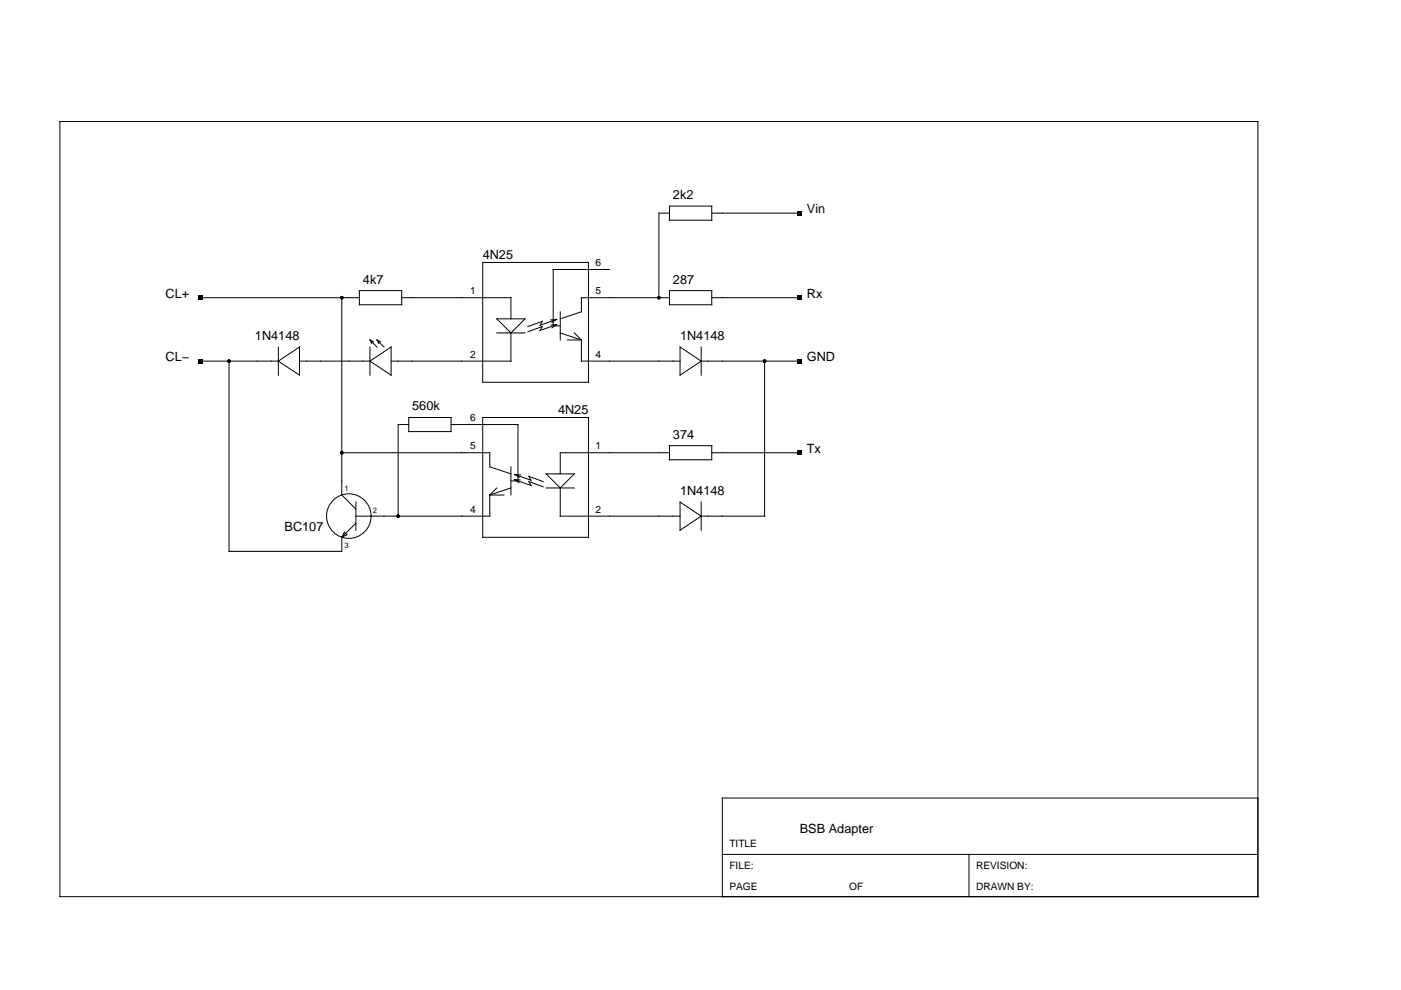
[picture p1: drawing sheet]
<svg xmlns="http://www.w3.org/2000/svg" width="297mm" height="210mm" viewBox="0 0 297 210" stroke-linecap="round" stroke-linejoin="round" font-family="sans-serif">
<g fill="none" stroke="#000" stroke-width=".21">
<path d="M12.7 25.8h254v164.3h-254zM102.3 55.6h22.5v25.4h-22.5zM129.2 57.1h-11.9v12h1.5M141.9 43.7h9v3h-9zM141.9 45.2h-2.2v17.9M150.9 45.2h18.7M42.6 63.1h33.6M42.6 76.6h16.4M48.6 76.6v40.3h23.9v-3M59 76.6l4.5-3v6zM59 73.6v6M63.5 76.6h14.9"/>
<path d="M72.5 63.1v41.9l3 2.9M76.2 61.6h9v3h-9zM78.4 76.6l4.5-3v6zM78.4 73.6v6M78.4 72.1l1.5 1.5M78.4 72.1l.4 .7M78.4 72.1l.8 .4M79.9 72.1l1.5 1.5M79.9 72.1l.4 .7M79.9 72.1l.8 .4M85.2 63.1h23.1v4.5M105.3 70.6h6"/>
<path d="M105.3 67.6h6l-3 3zM108.3 70.6v6h-25.4M116.9 68.9l1.2-.1-3.6 1.3 .5-.9-3.1 1.2M118 67.7l-1 .6M118 68.8l-.9 .7M118 67.7l-1.2 .1M118.1 67.7l-3.6 1.3 .5-.9-3.1 1.1M118.8 66.1v6M118.8 70.6l4.5 1.5M120.3 72.1h3M121.8 70.6l1.5 1.5M123.3 72.1v4.5h20.9"/>
<path d="M141.9 63.1h-18.6v3l-4.5 1.5M141.9 61.6h9v3h-9zM144.2 73.6l4.5 3-4.5 3zM148.7 76.6h20.9M148.7 73.6v6M150.9 63.1h18.7M162.1 76.6v32.8h-13.4M72.5 96h31.3v3l4.5 1.5M86.7 90h-2.3v19.4M86.7 88.5h8.9v3h-8.9zM95.6 90h14.2v12h-1.5M102.3 88.5h22.5v25.4h-22.5z"/>
<path d="M108.3 99v6M141.9 96h-23.1v4.5M141.9 94.5h9v3h-9zM150.9 96h18.7M73 112.8l.5 .6-1 .5zM75.5 110.9l-3 3M75.5 106.4v6M103.8 105v4.4h-28.3M103.8 105h3M105.3 103.5l-1.5 1.5M108.3 103.5l-4.5 1.5M109.1 100.6l3.5 1.2-.5-.8 3.1 1.1"/>
<path d="M109.1 101.7l3.5 1.2-.5-.8 3.1 1.1M109.1 100.6l1.3 .1M109.1 101.7l1.2 .1M109.1 100.6l1 .6M109.1 101.7l.9 .6M115.8 103.5h6M115.8 100.5h6l-3 3zM118.8 103.5v5.9h25.4M144.2 106.4l4.5 3-4.5 3zM148.7 106.4v6M266.7 169.2h-113.6v20.9M153.1 181.2h113.6"/>
<path d="M205.4 181.2v8.9"/>
<circle cx="74" cy="109.4" r="4.7"/>
</g>
<g fill="#000">
<path d="M169.1 44.7h.9v.9h-.9zM42.1 62.7h.9v.9h-.9zM42.1 76.1h.9v.9h-.9zM169.1 62.7h.9v.9h-.9zM169.1 76.1h.9v.9h-.9zM169.1 95.5h.9v.9h-.9z"/>
<circle cx="48.6" cy="76.6" r=".37"/>
<circle cx="72.5" cy="63.1" r=".37"/>
<circle cx="139.7" cy="63.1" r=".37"/>
<circle cx="162.1" cy="76.6" r=".37"/>
<circle cx="72.5" cy="96" r=".37"/>
<circle cx="84.4" cy="109.4" r=".37"/>
</g>
<g font-size="2.7">
<text x="142.7" y="42.2">2k2</text>
<text x="171.1" y="45.2">Vin</text>
<text x="102.3" y="54.9">4N25</text>
<text x="35.1" y="63.1">CL+</text>
<text x="76.9" y="60.1">4k7</text>
<text x="142.7" y="60.1">287</text>
<text x="171.1" y="63.1">Rx</text>
<text x="35.1" y="76.6">CL−</text>
<text x="54.1" y="72.1">1N4148</text>
<text x="144.2" y="72.1">1N4148</text>
<text x="171.1" y="76.6">GND</text>
<text x="87.4" y="87">560k</text>
<text x="118.3" y="87.8">4N25</text>
<text x="142.7" y="93">374</text>
<text x="171.1" y="96">Tx</text>
<text x="144.2" y="105">1N4148</text>
<text x="60.3" y="112.6">BC107</text>
<text x="169.6" y="176.7">BSB Adapter</text>
</g>
<g font-size="2.2">
<text x="126.3" y="56.4">6</text>
<text x="99.7" y="62.4">1</text>
<text x="126.3" y="62.4">5</text>
<text x="99.7" y="75.8">2</text>
<text x="126.3" y="75.8">4</text>
<text x="99.7" y="89.3">6</text>
<text x="99.7" y="95.2">5</text>
<text x="126.3" y="95.2">1</text>
<text x="99.7" y="108.7">4</text>
<text x="126.3" y="108.7">2</text>
<text x="154.6" y="179.7">TITLE</text>
<text x="154.6" y="184.1">FILE:</text>
<text x="206.9" y="184.1">REVISION:</text>
<text x="154.6" y="188.6">PAGE</text>
<text x="180" y="188.6">OF</text>
<text x="206.9" y="188.6">DRAWN BY:</text>
</g>
<g font-size="1.6">
<text x="73.1" y="104.2">1</text>
<text x="79" y="108.7">2</text>
<text x="73.1" y="116.2">3</text>
</g>
</svg>
